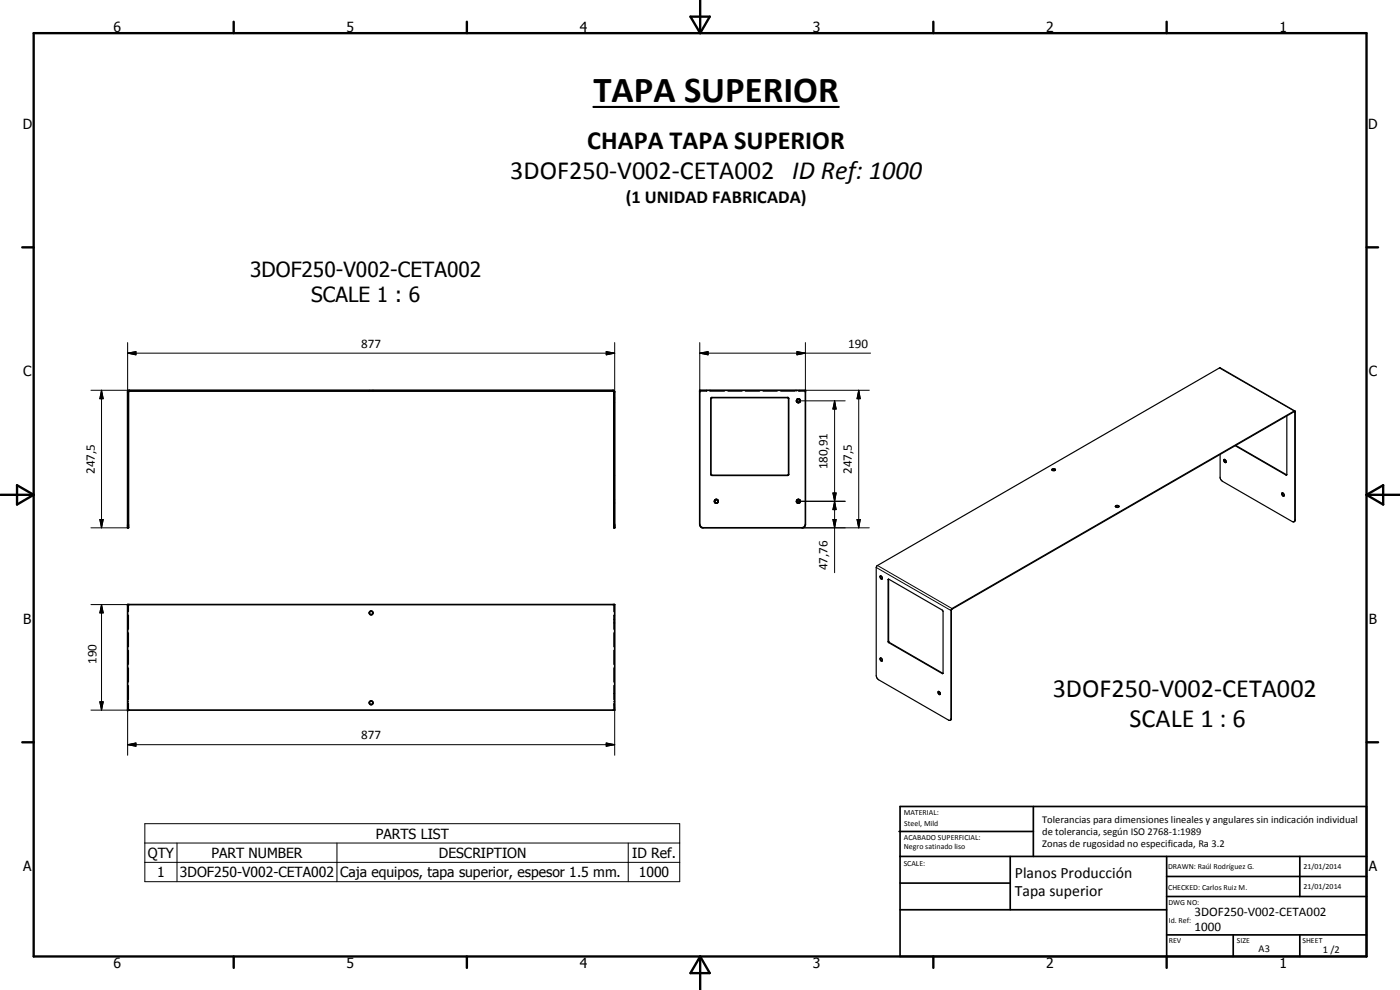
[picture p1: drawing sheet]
<svg xmlns="http://www.w3.org/2000/svg" width="420mm" height="297mm" viewBox="0 0 420 297" stroke-linecap="round" stroke-linejoin="round" font-family="sans-serif">
<g fill="none" stroke="#000" stroke-width=".35">
<path d="M38.3 119.3h.1M38.3 119.7h.1M38.5 119.3h.1M38.5 119.7h.1M110.8 117.1v.2M111.9 117.1v.2M184.2 119.3h.3M184.2 119.7h.3M210 117.3h2.1M212 117.1v.2M213.1 117.1v.2M213.2 117.3h4.2"/>
<path d="M218.5 117.3h4.2M223.7 117.3h4.3M229 117.3h4.2M234.3 117.3h4.2M238.9 117.1v.2M239.6 117.3h2.1M240 117.1v.2M38.3 120.8h.1M38.5 120.8h.1M184.2 120.8h.3M367.3 137.9a.51 .51 0 0 1 .6 .3 .51 .51 0 0 1-.2 .6l-.3-.2zM367.4 137.8l.1 .6 .5 .3"/>
<path d="M370.7 133.7l15.5 8.8M370.9 133.6l15.3 8.9M386.2 124.8v17.7M388.4 123.5l-102.7 59.3-.2 .3v32.6l-.4 .4M388.4 123.5l.2 32.6-.3 .5-21.7-12.5-.4-.8v-6.9M388.4 123.5h.1M388.6 123.3l-22.4-12.9h-.2l-102.8 59.3-.2 .6v32.8l.7 .9 21.4 12.2 .3-.6v-32.6l.3-.4 102.9-59.3 .1 .2v32.5l-.4 .5M38.3 142.6h.1M38.3 151h.1M38.3 149.9h.1M38.5 142.6h.1M38.5 151h.1"/>
<path d="M38.5 149.9h.1M184.2 142.6h.3M184.2 149.9h.3M184.2 150.9h.3M315.7 141l.5-.2 .5 .2M315.7 141l.3 .2 .7-.2M315.7 141a.55 .55 0 0 1 .5-.4 .55 .55 0 0 1 .5 .4M334.8 152l.3-.2 .7 .2M334.8 151.8h.9a.47 .47 0 0 1-.4 .5 .47 .47 0 0 1-.5-.5zM384.7 148a.46 .46 0 0 1 .6 .2 .46 .46 0 0 1-.3 .6zM384.9 147.9l.1 .7 .4 .2M264.1 172.9l.1-.1a.6 .6 0 0 1 .5 .9l-.4-.1z"/>
<path d="M264.3 172.8l.1 .7 .4 .2M266.7 173.8l.1 18.8 16.2 9.5M266.7 173.8l16.2 9.5 .1 18.8M266.7 173.8l-.2 .1v18.7l16.5 9.5M38.3 184.7h.1M38.3 186.9h.1M38.3 185.8h.1M38.5 184.7h.1M38.5 186.9h.1M38.5 185.8h.1M38.6 181.4v2.1M38.6 184.6v4.2"/>
<path d="M38.6 189.9v4.2M38.6 195.1v4.2M184.2 184.7h.3M184.2 181.4v2.1M184.2 184.6v4.2M184.2 189.9v4.2M184.2 195.1v4.2M184.2 185.8h.3M184.2 186.9h.3M264.1 197.5l.3-.1 .4 .8a.5 .5 0 0 1-.6 0 .5 .5 0 0 1-.1-.7zM264.3 197.4l.1 .6 .4 .3M38.3 208.1h.1"/>
<path d="M38.3 211.5h.1M38.3 210.4h.1M38.5 208.1h.1M38.5 211.5h.1M38.5 210.4h.1M38.6 200.4v4.2M38.6 205.7v4.2M38.6 210.9v2.2M184.2 208.1h.3M184.2 200.4v4.2M184.2 205.7v4.2M184.2 210.9v2.2"/>
<path d="M184.2 211.5h.3M184.2 210.4h.3M281.5 207.6l.1-.1a.6 .6 0 0 1 .5 .9l-.5-.2zM281.7 207.4a.67 .67 0 0 0 .5 .9"/>
</g>
<g fill="none" stroke="#000" stroke-width=".51">
<path d="M38.4 117.3l.4-.2h145.2l.5 .5v40.8h-.3v-40.8l-.2-.3h-145.2l-.2 .2v40.9h-.3zM210 117.1h31.7v40.3l-.4 .8-.6 .2h-29.7l-.6-.2-.4-.8zM213.4 119.4l23.1-.1 .2 .2v22.9l-.3 .2-23-.1zM239.6 119.7l.3 .1M239.9 119.8h-.6l-.2 .3M239.9 119.8l.2 .1M240.1 119.9v.4M239.1 120.1l.1 .5M239.1 120.1v.4M239.2 120.6l.5 .2M240.1 120.3l-.4 .5M214.4 150.5l.3 .4"/>
<path d="M214.7 150.9h.4M215.5 150.3a.54 .54 0 0 0-.5-.4 .54 .54 0 0 0-.6 .4l.3 .6M215.5 150.3l-.1 .5-.3 .1M215.5 150.3v.3l-.4 .3M239.1 150.6l.2 .3M239.1 150.3v.3M239.3 150.9h.5M240.1 150.1l-.5-.2-.5 .4M240.1 150.1v.4M240.1 150.6l-.3 .3M240.1 150.5v.1M38.3 181.4h146.2v31.7h-146.2z"/>
<path d="M269.8 249.5h40.3M270.1 242h140v45h-140zM270.1 257h140M303.2 257v16M310.1 242v15M350.1 257v30M390.1 257v12M270.1 265h33.1M270.1 273h80M350.1 269h60M350.1 263h60M350.1 280.5h60"/>
<path d="M370.1 280.5v6.5M390.1 280.5v6.5"/>
<circle cx="111.4" cy="183.9" r=".55"/>
<circle cx="111.4" cy="210.9" r=".55"/>
</g>
<g fill="#000">
<circle cx="38.3" cy="181.4" r=".25"/>
<circle cx="38.3" cy="213.1" r=".25"/>
</g>
<g fill="none" stroke="#000" stroke-width=".3">
<path d="M27.3 117.1h11.5M30.5 117.1l.5 2.5h-1zM30.5 117.1v41.3M38.3 106l2.5-.5v1zM38.3 106h146.2M38.3 102.8v14.8M181.9 105.5l2.6 .5-2.6 .5zM184.5 102.8v14.8M210 106l2.5-.5v1zM210 106h51.3M210 102.8v14.8M239.2 105.5l2.5 .5-2.5 .5z"/>
<path d="M241.7 117.1h19.2M241.7 102.8v14.8M257.7 117.1l.5 2.5h-1zM257.7 117.1v41.3M366 110.4l22.4 12.9v.2h.3M239.6 120.3h14M250.5 120.3l.4 2.4h-.9zM250.5 120.3v51.5M27.3 158.4h11M30 155.9h1l-.5 2.5zM239.6 150.4h14M240.7 158.4h20.2"/>
<path d="M250 147.9h.9l-.4 2.5zM250 155.9h.9l-.4 2.5zM250.5 150.4l.4 2.5h-.9zM257.2 155.9h1l-.5 2.5zM386.1 142.5h-.2M388.7 156l-.1 .1M263 170.3l22.5 12.8M263.3 169.7l22.4 12.9v.2M266.7 173.9h-.2M27.3 181.4h11.5M30.5 181.4l.5 2.5h-1zM30.5 181.4v31.7"/>
<path d="M266.7 192.3l-.2 .1M266.9 192.7l-.2 .1M27.3 213.1h11.5M30 210.6h1l-.5 2.5zM38.3 212.1v14.5M184.5 212.1v14.5M282.9 202l-.1 .1M285.5 215.6h-.1M38.3 223.4l2.5-.5v1zM38.3 223.4h146.2M181.9 222.9l2.6 .5-2.6 .5zM43.5 247.1h160.5v17.4h-160.5z"/>
<path d="M43.5 252.9h160.5M43.5 258.7h160.5M53.1 252.9v11.6M101.1 252.9v11.6M188.5 252.9v11.6"/>
</g>
<g fill="none" stroke="#000" stroke-width=".71">
<path d="M10.1 9.9h400v277.1h-400zM70.1 6.5v3.4M140.1 6.5v3.4M207.2 5h5.8l-2.9 4.9zM210.1 0v9.9M280.1 6.5v3.4M350.1 6.5v3.4M6.7 74.2h3.4M410.1 74.2h3.5M.1 148.5h10M5.1 145.6l5 2.9-5 2.9zM410.1 148.5h10"/>
<path d="M410.1 148.5l5-2.9v5.8zM6.7 222.7h3.4M410.1 222.7h3.5M70.1 287v3.4M140.1 287v3.4M210.1 287v10M210.1 287l2.9 5h-5.8zM280.1 287v3.4M350.1 287v3.4"/>
</g>
<g fill="#000">
<path d="M30.5 117.1l.5 2.5h-1zM38.3 106l2.5-.5v1zM181.9 105.5l2.6 .5-2.6 .5zM210 106l2.5-.5v1zM239.2 105.5l2.5 .5-2.5 .5zM257.7 117.1l.5 2.5h-1zM250.5 120.3l.4 2.4h-.9zM30 155.9h1l-.5 2.5zM250 147.9h.9l-.4 2.5zM250 155.9h.9l-.4 2.5zM250.5 150.4l.4 2.5h-.9zM257.2 155.9h1l-.5 2.5z"/>
<path d="M30.5 181.4l.5 2.5h-1zM30 210.6h1l-.5 2.5zM38.3 223.4l2.5-.5v1zM181.9 222.9l2.6 .5-2.6 .5z"/>
</g>
<path d="M178.1 32.1h73.6" fill="none" stroke="#000" stroke-width=".63"/>
<text font-size="11" x="178.1" y="30.5">TAPA SUPERIOR</text>
<g font-size="7.9">
<text x="176.3" y="44.8">CHAPA TAPA SUPERIOR</text>
<text x="153.2" y="53.8">3DOF250-V002-CETA002 ID Ref: 1000</text>
<text x="315.9" y="209.2">3DOF250-V002-CETA002</text>
<text x="339" y="218.2">SCALE 1 : 6</text>
</g>
<g font-size="6.3">
<text x="75.1" y="83">3DOF250-V002-CETA002</text>
<text x="93.4" y="90.5">SCALE 1 : 6</text>
</g>
<text font-size="5.5" x="187.8" y="60.8">(1 UNIDAD FABRICADA)</text>
<g font-size="4.7">
<text x="304.6" y="263.5">Planos Producción</text>
<text x="304.6" y="268.9">Tapa superior</text>
</g>
<g font-size="4.2">
<text x="34" y="9.6">6</text>
<text x="104" y="9.6">5</text>
<text x="174" y="9.6">4</text>
<text x="244" y="9.6">3</text>
<text x="314" y="9.6">2</text>
<text x="384" y="9.6">1</text>
<text x="6.8" y="38.7">D</text>
<text x="410.6" y="38.7">D</text>
<text x="7" y="112.9">C</text>
<text x="410.8" y="112.9">C</text>
<text x="7" y="187.1">B</text>
<text x="410.8" y="187.1">B</text>
<text x="112.8" y="251.6">PARTS LIST</text>
<text x="44.4" y="257.4">QTY</text>
<text x="63.4" y="257.3">PART NUMBER</text>
<text x="131.7" y="257.4">DESCRIPTION</text>
<text x="189.7" y="257.4">ID Ref.</text>
<text x="7" y="261.4">A</text>
<text x="47.1" y="263.2">1</text>
<text x="54" y="263.2">3DOF250-V002-CETA002</text>
<text x="102.1" y="263.2">Caja equipos, tapa superior, espesor 1.5 mm.</text>
<text x="191.7" y="263.2">1000</text>
<text x="410.8" y="261.4">A</text>
<text x="34" y="290.4">6</text>
<text x="104" y="290.4">5</text>
<text x="174" y="290.4">4</text>
<text x="244" y="290.4">3</text>
<text x="314" y="290.4">2</text>
<text x="384" y="290.4">1</text>
</g>
<g font-size="3.9">
<text x="108.4" y="104.4">877</text>
<text x="254.5" y="104.4">190</text>
<text x="28.4" y="142.2" transform="rotate(-90 28.4 142.2)">247,5</text>
<text x="248.4" y="140.8" transform="rotate(-90 248.4 140.8)">180,91</text>
<text x="255.6" y="142.2" transform="rotate(-90 255.6 142.2)">247,5</text>
<text x="248.4" y="171.1" transform="rotate(-90 248.4 171.1)">47,76</text>
<text x="28.9" y="199.2" transform="rotate(-90 28.9 199.2)">190</text>
<text x="108.4" y="221.9">877</text>
<text x="358.5" y="275">3DOF250-V002-CETA002</text>
<text x="358.5" y="279.4">1000</text>
</g>
<g font-size="3.1">
<text x="312.7" y="246.8">Tolerancias para dimensiones lineales y angulares sin indicación individual</text>
<text x="312.7" y="250.4">de tolerancia, según ISO 2768-1:1989</text>
<text x="312.7" y="254">Zonas de rugosidad no especificada, Ra 3.2</text>
<text x="377.7" y="285.6">A3</text>
<text x="397" y="285.9">1 /2</text>
</g>
<g font-size="2.4">
<text x="271.2" y="244.4">MATERIAL:</text>
<text x="271.3" y="252">ACABADO SUPERFICIAL:</text>
<text x="271.4" y="247.9">Steel, Mild</text>
<text x="271.3" y="254.6">Negro satinado liso</text>
<text x="271.2" y="259.7">SCALE:</text>
<text x="350.6" y="260.8">DRAWN: Raúl Rodríguez G.</text>
<text x="391.2" y="260.6">21/01/2014</text>
<text x="350.6" y="267">CHECKED: Carlos Ruiz M.</text>
<text x="391.2" y="266.7">21/01/2014</text>
<text x="350.6" y="271.4">DWG NO:</text>
<text x="350.8" y="276.9">Id. Ref:</text>
<text x="350.8" y="282.8">REV</text>
<text x="371.2" y="282.9">SIZE</text>
<text x="390.9" y="282.9">SHEET</text>
</g>
</svg>
